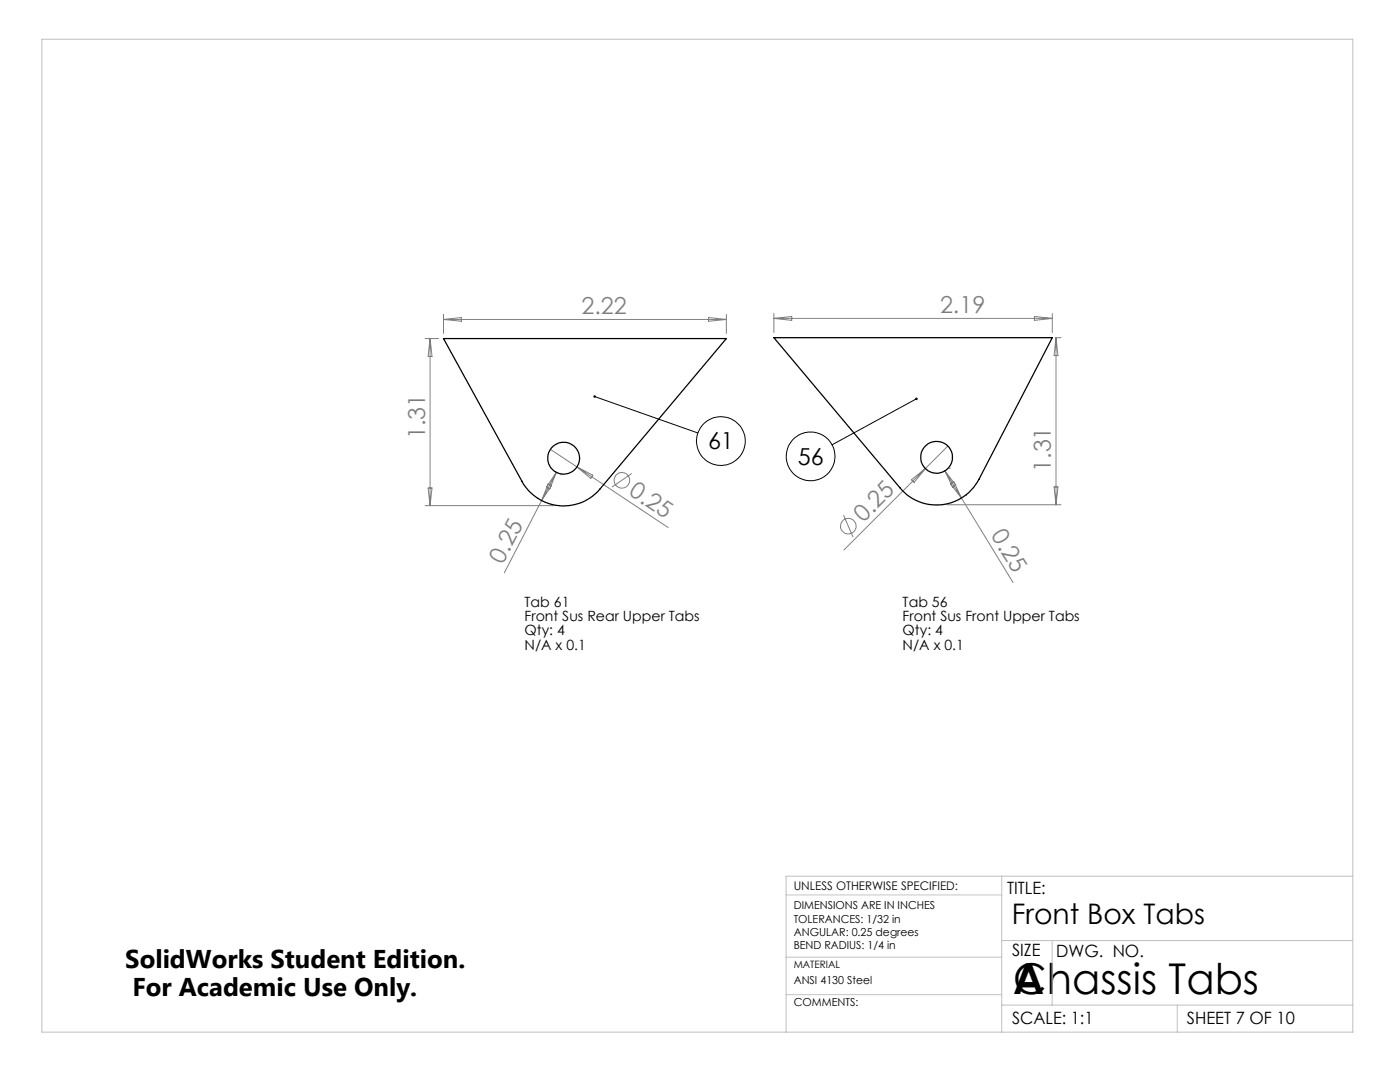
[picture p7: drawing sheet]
<svg xmlns="http://www.w3.org/2000/svg" width="279mm" height="216mm" viewBox="0 0 279 216" stroke-linecap="round" stroke-linejoin="round" font-family="sans-serif">
<g fill="none" stroke="#808080" stroke-width=".2">
<path d="M84.8 67.6h2.7M85.8 67.6v33.3M85.8 67.6l.4 3.5h-.8zM88.5 62.7v3.8M88.5 63.7h56.5M88.5 63.7l3.6-.3v.7zM141.4 63.4l3.6 .3-3.6 .4zM145 62.7v3.8M154.4 62.5v3.9M154.4 63.5h55.6M154.4 63.5l3.6-.4v.8zM206.4 63.1l3.6 .4-3.6 .4z"/>
<path d="M210 62.5v3.9M210.7 67.4v33.3M210.7 67.4l.4 3.5h-.7zM211 67.4h.7M85.4 97.4h.8l-.4 3.5zM107.2 99.4h.1M108.1 99.9l-7.5 14.4M109.4 96.6l.7 .3-2 3zM109.9 89.7l5.2 3.5M111 94.3l-2.9 5.6M111 94.3l-1.3 3.3-.7-.4zM111.9 94.7h.1"/>
<path d="M115.1 93.2l18.2 12.1M115.1 93.2l3.2 1.6-.4 .7zM126.1 94.5l-4 2.7M181.9 95.7l2.8-2.2-2.3 2.8zM188.6 93.9l3.3 5.5M188.6 93.9l2.1 2.9-.6 .4zM189.2 89l-20.8 20.7M189.4 93.5h.1M189.7 96.6l.7-.5 1.5 3.3zM191.9 99.4l10.3 16.8M192.7 98.8h.1M210.4 97.2h.7l-.4 3.5z"/>
<path d="M84.8 100.9h25.8M168.3 102.8l2 4.4M188.9 100.7h22.8"/>
<circle cx="124.1" cy="95.8" r="1.56"/>
<circle cx="169.3" cy="105" r="1.55"/>
</g>
<g fill="none" stroke="#000" stroke-width=".2">
<path d="M118.7 79.1l20.6 7.3M182.9 79.6l-16.8 9.2"/>
<circle cx="143.9" cy="88" r="4.9"/>
<circle cx="161.8" cy="91.1" r="4.9"/>
</g>
<path d="M8.4 7.8h261.6v198.2h-261.6zM156.9 178.6h43M199.9 174.8v31.2M270 174.8h-113.1v31.2M156.9 198.5h43M156.9 191h43M199.9 187.7h70.1M210 187.7v12.9M199.9 200.6h70.1M234.9 200.6v5.4" fill="none" stroke="#c0c0c0" stroke-width=".2"/>
<path d="M118.4 79a.26 .26 0 0 0 .2 .4 .26 .26 0 0 0 .3-.3 .26 .26 0 0 0-.4-.2l-.1 .1 .3 .1zM182.7 79.4a.26 .26 0 0 0 0 .3 .26 .26 0 0 0 .3 .1 .26 .26 0 0 0 .1-.3l-.2 .1 .2-.2z" fill="#000"/>
<g fill="none" stroke="#000" stroke-width=".25">
<path d="M88.5 67.6h56.5l-25.2 29.9a9.5 9.5 0 0 1-15.7-1.5zM154.4 67.4h55.6l-14.6 28.2a9.5 9.5 0 0 1-15.8 1.8z"/>
<circle cx="112.5" cy="91.4" r="3.2"/>
<circle cx="186.9" cy="91.2" r="3.2"/>
</g>
<g font-size="8.5">
<text x="202.2" y="198.3">A</text>
<text x="202.2" y="198.3">Chassis Tabs</text>
</g>
<text font-size="5.6" x="201.9" y="184.4">Front Box Tabs</text>
<g font-size="5.1">
<text x="25" y="193.2">SolidWorks Student Edition.</text>
<text x="26.4" y="198.8">For Academic Use Only.</text>
</g>
<g font-size="4.7" fill="#808080">
<text x="116.1" y="62.7">2.22</text>
<text x="187.6" y="62.5">2.19</text>
<text x="84.8" y="87.6" transform="rotate(-90 84.8 87.6)">1.31</text>
<text x="209.7" y="94.2" transform="rotate(-90 209.7 94.2)">1.31</text>
<text x="125.3" y="98.7" transform="rotate(34 125.3 98.7)">0.25</text>
<text x="172.3" y="104.4" transform="rotate(-45 172.3 104.4)">0.25</text>
<text x="197.7" y="106.9" transform="rotate(59 197.7 106.9)">0.25</text>
<text x="100.4" y="112.7" transform="rotate(-63 100.4 112.7)">0.25</text>
</g>
<g font-size="4.7">
<text x="141.3" y="89.6">61</text>
<text x="159.2" y="92.7">56</text>
</g>
<g font-size="3.4">
<text x="201" y="178.4">TITLE:</text>
<text x="202" y="190.8">SIZE</text>
<text x="210.8" y="190.9">DWG. NO.</text>
<text x="202" y="204.4">SCALE: 1:1</text>
<text x="236.9" y="204.4">SHEET 7 OF 10</text>
</g>
<g font-size="2.8">
<text x="104.7" y="121.2">Tab 61</text>
<text x="104.7" y="124">Front Sus Rear Upper Tabs</text>
<text x="180.1" y="121.2">Tab 56</text>
<text x="180.1" y="124">Front Sus Front Upper Tabs</text>
<text x="104.7" y="126.8">Qty: 4</text>
<text x="104.7" y="129.6">N/A x 0.1</text>
<text x="180.1" y="126.8">Qty: 4</text>
<text x="180.1" y="129.6">N/A x 0.1</text>
</g>
<text font-size="2.4" x="158.4" y="177.6">UNLESS OTHERWISE SPECIFIED:</text>
<g font-size="2.2">
<text x="158.4" y="181.4">DIMENSIONS ARE IN INCHES</text>
<text x="158.4" y="184.1">TOLERANCES: 1/32 in</text>
<text x="158.4" y="186.7">ANGULAR: 0.25 degrees</text>
<text x="158.4" y="189.4">BEND RADIUS: 1/4 in</text>
<text x="158.4" y="196.3">ANSI 4130 Steel</text>
<text x="158.4" y="200.8">COMMENTS:</text>
</g>
<text font-size="2" x="158.4" y="193.2">MATERIAL</text>
</svg>
